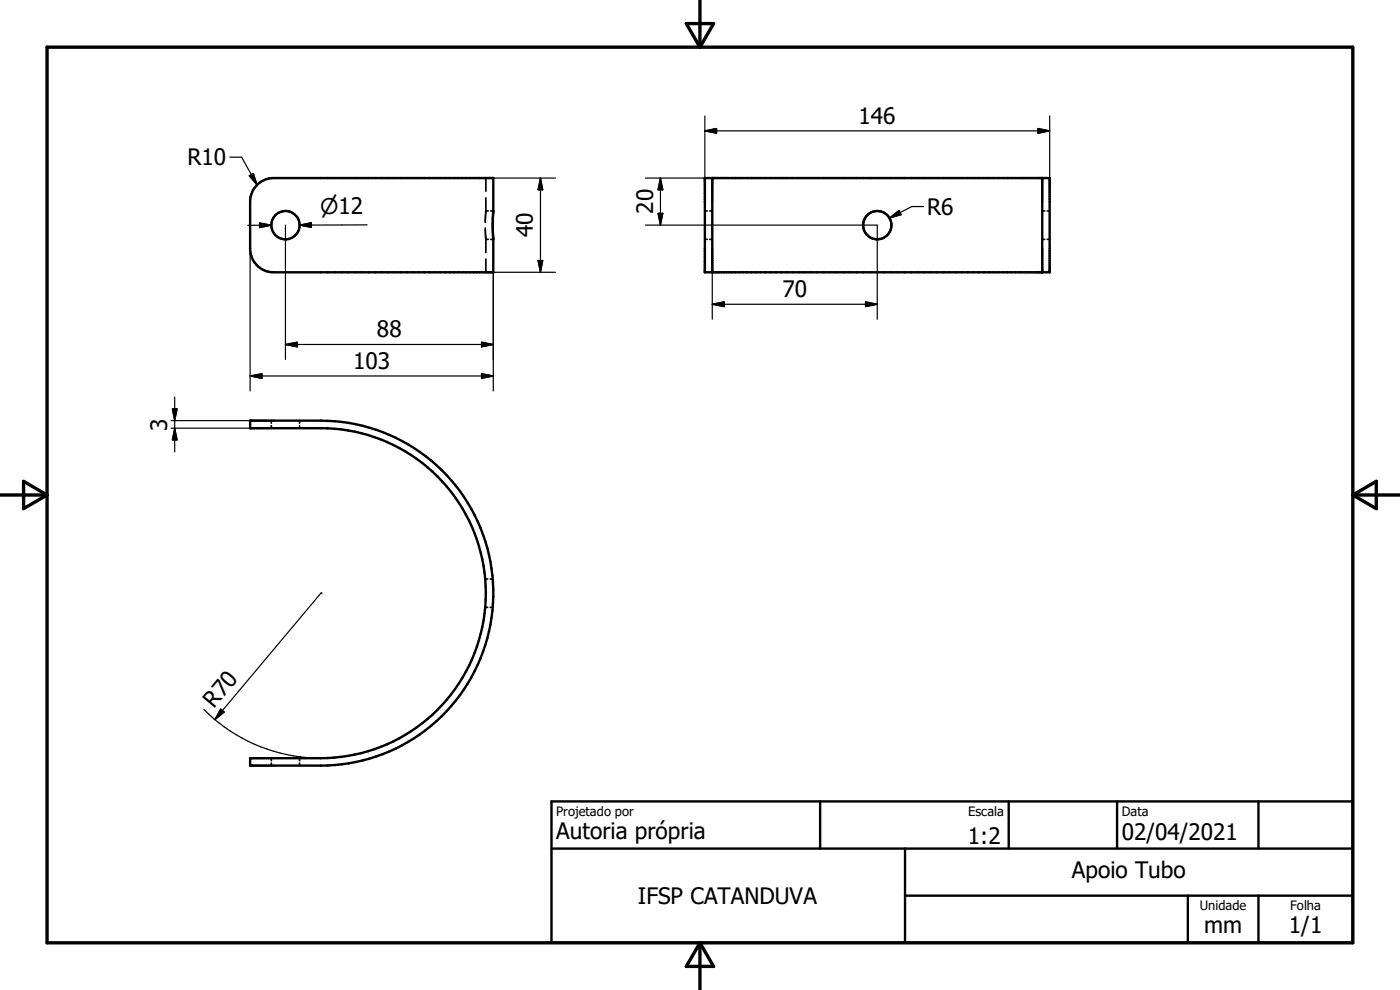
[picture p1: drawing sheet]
<svg xmlns="http://www.w3.org/2000/svg" width="297mm" height="210mm" viewBox="0 0 297 210" stroke-linecap="round" stroke-linejoin="round" font-family="sans-serif">
<g fill="none" stroke="#000" stroke-width=".36">
<path d="M103.1 37.8v2.8M102.9 48.4l.2 5.2M103 50.7l.6 .1M103.1 42l-.2 5.2M103.1 55v2.8M103.6 44.8h-.6M104.1 44.8h.6M104.1 50.8h.6M149.5 44.8h.5M149.5 50.8h.5M150.6 44.8h.5M150.6 50.8h.5"/>
<path d="M221.1 44.8h.5M221.1 50.8h.5M222.2 44.8h.5M222.2 50.8h.5M57.6 89.2v.6M57.6 90.3v.5M63.6 89.2v.6M63.6 90.3v.5M102.9 122.8h.6M102.9 128.8h.6M104 122.8h.5M104 128.8h.5"/>
<path d="M57.6 160.8v.6M57.6 161.9v.5M63.6 160.8v.6M63.6 161.9v.5"/>
</g>
<g fill="none" stroke="#000" stroke-width=".51">
<path d="M54.7 39l1.8-1 1.6-.2h46.6l-.2 9.4 .2 10.6h-46.6a5 5 0 0 1-5-5v-10a5.1 5.1 0 0 1 1.6-3.8zM149.5 37.8h73.2v20h-73.2zM151.1 37.8v20M221.1 37.8v19.9M53.1 89.2h15a36.6 36.6 0 0 1 36.6 36.6 36.6 36.6 0 0 1-36.6 36.6h-15v-1.6h15a35 35 0 0 0 35-35 35 35 0 0 0-35-35h-15zM117 170h170v30h-170zM174 170v10M214 170v10M237 170v10M267 170v10M117 180h170M192 190h95"/>
<path d="M192 180v20M252 190v10M267 190v10"/>
<circle cx="60.5" cy="47.8" r="3"/>
<circle cx="186.1" cy="47.8" r="3"/>
</g>
<path d="M10 10h277v190h-277zM145.6 5h5.8l-2.9 5zM148.5 0v10M0 105h10M5 102.1l5 2.9-5 2.9zM287 105h10M287 105l5-2.9v5.8zM148.5 200v10M148.5 200l2.9 5h-5.8z" fill="none" stroke="#000" stroke-width=".71"/>
<g fill="none" stroke="#000" stroke-width=".25">
<path d="M48.8 33.4h2.5l3.2 5.8M52.9 37.3l.8-.5 .8 2.4zM104.7 37.8h13.1M114.7 37.8v20M114.7 37.8l.4 2.5h-1zM136.9 37.8h14.2M140.1 37.8l.5 2.5h-1zM140.1 37.8v10M149.5 27.8h73.2M149.5 27.8l2.5-.5v1zM149.5 24.6v13.2M220.2 27.3l2.5 .5-2.5 .5z"/>
<path d="M222.7 24.6v13.2M53.1 52.8v30.1M55.1 47.3l2.5 .5-2.5 .5zM57.6 47.8h-5M60.6 47.8v28.5M63.6 47.8l2.5-.6v1zM77.9 47.7l-14.3 .1M114.1 55.3h1l-.4 2.5zM117.8 57.8h-13.1v25.1M136.9 47.8h49.2v19.9M139.6 45.3h1l-.5 2.5zM151.1 52.8v14.9"/>
<path d="M188.7 46.3l2-1.6 .5 .8zM195.9 43.8h-2.5l-4.7 2.5M53.1 79.8h51.6M53.1 79.8l2.5-.5v1zM60.6 73.1h44.1M60.6 73.1l2.5-.5v1zM102.2 79.3l2.5 .5-2.5 .5zM102.2 72.6l2.5 .5-2.5 .5zM151.1 64.5h35M151.1 64.5l2.5-.5v1.1zM183.6 64l2.5 .5-2.5 .6zM36.3 90.8h16.8"/>
<path d="M36.3 89.2h16.8M36.6 86.7h1l-.5 2.5zM37.1 84.3v11.5M37.1 90.8l.5 2.5h-1zM68.1 125.8h.1M68.1 125.8l-22.5 26.9M43.3 150.5a34.9 34.9 0 0 0 24.8 10.3M46.8 150.4l.8 .7-2 1.6z"/>
</g>
<g fill="#000" stroke="#000" stroke-width=".25">
<path d="M52.9 37.3l.8-.5 .8 2.4zM149.5 27.8l2.5-.5v1zM220.2 27.3l2.5 .5-2.5 .5zM55.1 47.3l2.5 .5-2.5 .5zM63.6 47.8l2.5-.6v1zM114.1 55.3h1l-.4 2.5zM114.7 37.8l.4 2.5h-1zM139.6 45.3h1l-.5 2.5zM140.1 37.8l.5 2.5h-1zM188.7 46.3l2-1.6 .5 .8zM53.1 79.8l2.5-.5v1zM60.6 73.1l2.5-.5v1z"/>
<path d="M102.2 72.6l2.5 .5-2.5 .5zM151.1 64.5l2.5-.5v1.1zM183.6 64l2.5 .5-2.5 .6zM36.6 86.7h1l-.5 2.5zM37.1 90.8l.5 2.5h-1zM102.2 79.3l2.5 .5-2.5 .5zM46.8 150.4l.8 .7-2 1.6z"/>
</g>
<g font-size="4.8">
<text x="182.2" y="26.2">146</text>
<text x="39.8" y="35.1">R10</text>
<text x="138.6" y="45.4" transform="rotate(-90 138.6 45.4)">20</text>
<text x="196.7" y="45.6">R6</text>
<text x="113.1" y="50.4" transform="rotate(-90 113.1 50.4)">40</text>
<text x="166" y="62.9">70</text>
<text x="80" y="71.5">88</text>
<text x="74.9" y="78.2">103</text>
<text x="35.5" y="91.4" transform="rotate(-90 35.5 91.4)">3</text>
<text x="45.4" y="150.4" transform="rotate(-50 45.4 150.4)">R70</text>
<text x="118" y="178.1">Autoria própria</text>
<text x="205.4" y="179">1:2</text>
<text x="238" y="178.2">02/04/2021</text>
<text x="135.3" y="191.8">IFSP CATANDUVA</text>
<text x="227.4" y="186.4">Apoio Tubo</text>
<text x="255.4" y="197.9">mm</text>
<text x="273.4" y="198">1/1</text>
</g>
<text font-size="4.6" x="67.9" y="45.3">n12</text>
<g font-size="2.7">
<text x="118" y="173.1">Projetado por</text>
<text x="205.4" y="173.1">Escala</text>
<text x="238" y="173">Data</text>
<text x="254.6" y="193.1">Unidade</text>
<text x="273.7" y="193.1">Folha</text>
</g>
</svg>
